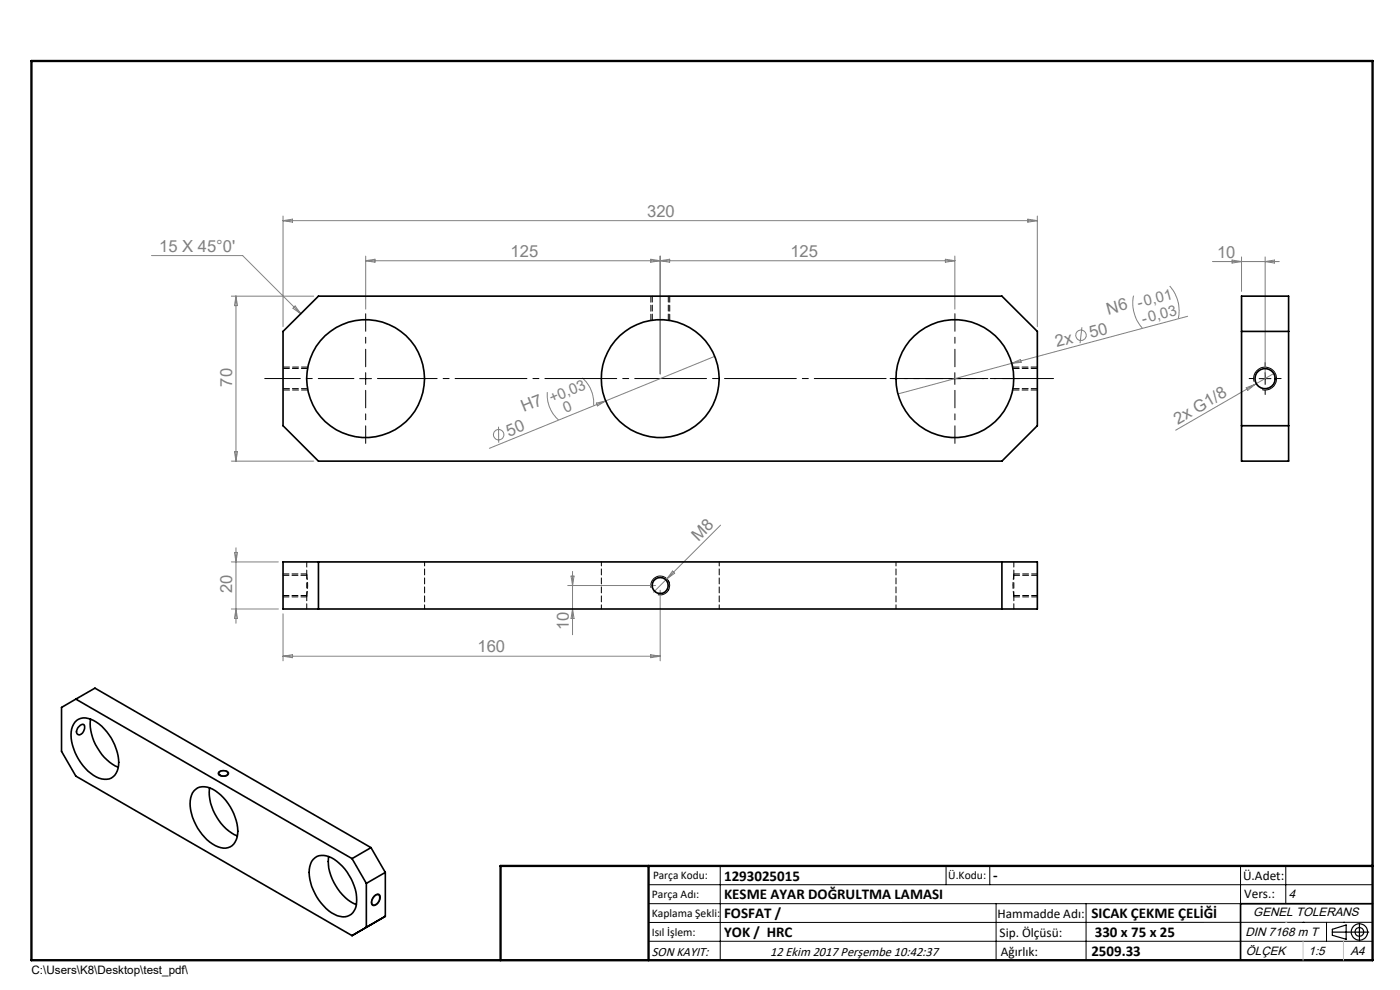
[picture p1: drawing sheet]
<svg xmlns="http://www.w3.org/2000/svg" width="297mm" height="210mm" viewBox="0 0 297 210" stroke-linecap="round" stroke-linejoin="round" font-family="sans-serif">
<g fill="none" stroke="#808080" stroke-width=".21">
<path d="M32.1 54.2h19.4l12.3 12.4M60 45.8v23.5M60 46.8h160.1M60 46.8l2.1-.3v.6zM77.6 54.3v11.3M77.6 55.3h125M77.6 55.3l2-.3v.6zM138 55l4.1 .6v-.6l-4.1 .6zM140.1 54.3v25M200.6 55l2 .3-2 .3zM202.6 54.3v11.3M218.1 46.5l2 .3-2 .3z"/>
<path d="M220.1 45.8v23.5M257.2 55.5h14.2M261.4 55.2l2 .3-2 .3zM263.4 54.5v7.3M268.4 54.5v24.8M268.4 55.5l2-.3v.6zM49.1 62.8h17.5M50.1 62.8v35M50.1 62.8l.3 2h-.7zM62.6 64.9l1.2 1.7-1.6-1.2zM151.6 75.6l-23.1 9.4M214.6 77.1l-24.1 6.5"/>
<path d="M214.6 77.1l1.9-.8 .1 .6zM229.5 69.4l-.4 3.4M240.5 62.7a7.9 7.9 0 0 0 1.8 6.9M248.1 60.7a7.9 7.9 0 0 1 1.9 6.8M252 67.1l-37.4 10M270.5 79.1l-4.2 2.4M49.1 97.8h17.5M49.7 95.8h.7l-.3 2zM105.8 90.5v3.4M116.1 83.2a7 7 0 0 0 2.4 5.9M123.5 80.1a7.3 7.3 0 0 1 2.4 5.9M126.5 85.5l2-.5-1.7 1.1z"/>
<path d="M128.5 85l-24.7 10.1M264.4 82.3l1.9-.8-1.6 1.3zM266.3 81.5l-16.9 9.8M49.1 119.2h10M49.7 117.2h.7l-.3 2zM50.1 116.2v16M152.9 111.4l-14.3 14.2M49.1 129.2h10M50.1 129.2l.3 2h-.7zM60 130.2v10M60 139.2l2.1-.3v.6zM60 139.2h80.1"/>
<path d="M120.4 124.2h18.7M121.1 122.2h.7l-.3 2zM121.5 129.2l.3 2h-.7zM121.5 121.2v13.4M138 138.9l2.1 .3-2.1 .3zM140.1 125.2v15M142.7 121.1l.4 .5-1.6 1.2z"/>
<circle cx="229.3" cy="71.1" r="1.11"/>
<circle cx="105.8" cy="92.2" r="1.11"/>
</g>
<g fill="none" stroke="#000" stroke-width=".21">
<path d="M77.6 79v2.6M202.6 79v2.6M268.4 79v2.6M76.3 80.3h2.5M201.3 80.3h2.5M266 81a2.43 2.43 0 0 1 2.1-3.1 2.43 2.43 0 0 1 2.7 2.6 2.43 2.43 0 0 1-3 2.1M267.1 80.3h2.5M138.1 124.7a2 2 0 0 1 1.8-2.5 2 2 0 0 1 2.1 2.2 2 2 0 0 1-2.4 1.7M46.3 163.8a1.51 1.51 0 0 1 2.2 .2 1.27 1.27 0 0 1-1.1 .7 1.27 1.27 0 0 1-1.2-.7zM79.2 190.2l.3-.3a.7 .7 0 0 1 .9-.2 .7 .7 0 0 1 .3 .9 1.56 1.56 0 0 1-1.7 1.5l-.2-.4v-.6zM137.6 187.7h153.6M137.6 191.7h153.6"/>
<path d="M137.6 199.7h153.6M152.8 183.7v20M200.7 183.7v4M210 183.7v4M211.3 191.7v12M230.4 191.7v12M263.2 183.7v20M272.8 183.7v8M276.4 195.6h.1M281.4 195.6v4.1M285 195.6h.1M291.2 195.6l-153.6 .1"/>
</g>
<path d="M65.1 121.7v4.9M215.1 126.6v-4.9" fill="none" stroke="#000" stroke-width=".21" stroke-dasharray="1.3 .6" stroke-dashoffset=".1" stroke-linecap="butt"/>
<g fill="none" stroke="#000" stroke-width=".25">
<path d="M282.6 197.7h7.8M282.6 197.1l3-.9v3l-3-.8zM288.4 195.8v3.8M106.2 203.7h185"/>
<circle cx="288.4" cy="197.7" r="1.74"/>
<circle cx="288.4" cy="197.7" r=".93"/>
</g>
<path d="M268.4 77.8v-.9M265.9 80.3h-.9M268.4 82.8v.9M270.9 80.3h.9" fill="none" stroke="#000" stroke-width=".21" stroke-dasharray="15.2 1.3 1.3 1.3"/>
<path d="M65.3 78.2h-5.2M65.3 77.9h-5.2M220.1 77.9h-5.3M220.1 78.2h-5.2M60.1 82.7h5.2M60.1 82.4h5.2M214.8 82.7h5.3M214.9 82.4h5.2" fill="none" stroke="#000" stroke-width=".21" stroke-dasharray="1.3 .6" stroke-dashoffset="-.1"/>
<g fill="none" stroke="#000" stroke-width=".21" stroke-dasharray="1.3 .6">
<path d="M138.1 62.8v5.2M138.4 62.8v5.1M140.1 67.8h.1M141.8 67.9v-5.1M142.1 68v-5.2M60.1 126.6h5M60.1 126.3h5M65.1 121.7h-5M65.1 122h-5M141.8 123.1l.2 .5M141.9 125l-.1 .2M142 123.6h.1"/>
<path d="M215.1 126.3h5M215.1 126.6h5M220.1 121.7h-5M220.1 122h-5"/>
</g>
<path d="M77.6 77.8v-11.3M202.6 77.8v-11.3M77.6 82.8v11.2M200.1 80.3h-11.3M202.6 82.8v11.2M205.1 80.3h11.2" fill="none" stroke="#000" stroke-width=".21" stroke-dasharray="15.2 1.3 1.3 1.3" stroke-dashoffset="11.5"/>
<path d="M75.1 80.3h-18.9" fill="none" stroke="#000" stroke-width=".21" stroke-dasharray="15.2 1.3 1.3 1.3" stroke-dashoffset="7.7"/>
<path d="M80.1 80.3h143.4" fill="none" stroke="#000" stroke-width=".21" stroke-dasharray="15.2 1.3 1.3 1.3" stroke-dashoffset="2.6"/>
<g fill="none" stroke="#000" stroke-width=".35">
<path d="M60 70.3l7.6-7.5h144.9l7.6 7.5v20l-7.6 7.5h-144.9l-7.6-7.5zM263.4 62.8h10v35h-10zM263.4 70.3h10M263.4 90.3h10M60 119.2h160.1v10h-160.1zM67.6 119.2v10M212.5 119.2v10M15.9 153.2a3 3 0 0 1 3.9-.4 10.8 10.8 0 0 1 5.4 9.6 2.9 2.9 0 0 1-4.2 2.7 10.5 10.5 0 0 1-5.8-10.5zM16.1 148.3l-3 1.8v9.3l3 5.2 58.6 33.9 7-4.1v-9.3M16.1 148.3l58.6 33.8M16.1 148.3l4-2.3 58.6 33.8M16.6 154.3l.1-.1a.69 .69 0 0 1 .5-.5 .69 .69 0 0 1 .7 .2 1.49 1.49 0 0 1-1.3 1.9 .99 .99 0 0 1 0-1.5z"/>
<path d="M19.2 152.5a10.6 10.6 0 0 0 5.9 10.2M41.2 167.7a3.3 3.3 0 0 1 4.5 0 11.1 11.1 0 0 1 4.7 9.2 2.95 2.95 0 0 1-1.6 2.7 2.95 2.95 0 0 1-3.1-.2 10.8 10.8 0 0 1-5.3-9.6 4 4 0 0 1 .8-2.1zM44.4 167.1a10.6 10.6 0 0 0 5.9 10.2M46.5 163.8a1.31 1.31 0 0 1 1.9 .2 1.09 1.09 0 0 1-1.9 .3zM78.7 179.8l-4 2.3M78.7 179.8l3 5.3M66.4 182.3a3.1 3.1 0 0 1 3.9-.3 10.7 10.7 0 0 1 5.3 10.1 2.91 2.91 0 0 1-4.7 1.8 10.8 10.8 0 0 1-5.3-9.5 4 4 0 0 1 .8-2.1zM69.7 181.7a10.6 10.6 0 0 0 5.9 10.2M74.7 182.1l3 5.3M77.7 187.4v9.3M79.4 190.2a.64 .64 0 0 1 .8-.4 .64 .64 0 0 1 .3 .9l-.4 .9a.65 .65 0 0 1-.9 .4 .65 .65 0 0 1-.3-.9zM81.7 185.1l-4 2.3"/>
<path d="M291.2 191.7h-28v12"/>
<circle cx="77.6" cy="80.3" r="12.5"/>
<circle cx="140.1" cy="80.3" r="12.5"/>
<circle cx="202.6" cy="80.3" r="12.5"/>
<circle cx="268.4" cy="80.3" r="2.14"/>
<circle cx="140.1" cy="124.2" r="1.71"/>
</g>
<path d="M6.7 12.9h284.5v190.8h-284.5zM137.6 183.7v20M291.2 183.7h-185v20" fill="none" stroke="#000" stroke-width=".5"/>
<path d="M276.4 199.7v4M285 199.7v4" fill="none" stroke="#c0c0c0" stroke-width=".21"/>
<path d="M272.8 195.6h.1" fill="none" stroke="#c0c0c0" stroke-width=".25"/>
<path d="M127.6 119.2v10M190.1 119.2v10M65.1 122a12.5 12.5 0 0 1 0 4.3M90.1 129.2v-10M152.6 129.2v-10M215.1 126.3a12.5 12.5 0 0 1 0-4.3" fill="none" stroke="#000" stroke-width=".21" stroke-dasharray="1.3 .6" stroke-dashoffset=".4"/>
<path d="M65.1 119.2v2.8M65.1 126.3v2.9M215.1 122v-2.8M215.1 129.2v-2.9" fill="none" stroke="#000" stroke-width=".21" stroke-dasharray="1.3 .6" stroke-dashoffset=".2"/>
<g font-size="3.5" fill="#808080">
<text x="137.3" y="46">320</text>
<text x="33.8" y="53.4">15 X 45°0'</text>
<text x="108.3" y="54.5">125</text>
<text x="167.7" y="54.5">125</text>
<text x="258.2" y="54.7">10</text>
<text x="231.4" y="71.8" transform="rotate(-15 231.4 71.8)">50</text>
<text x="235.1" y="66.7" transform="rotate(-15 235.1 66.7)">N6 -0,01</text>
<text x="224.2" y="73.7" transform="rotate(-15 224.2 73.7)">2x</text>
<text x="49.3" y="82" transform="rotate(-90 49.3 82)">70</text>
<text x="111.1" y="87.5" transform="rotate(-22 111.1 87.5)">H7 +0,03</text>
<text x="107.9" y="92.6" transform="rotate(-22 107.9 92.6)">50</text>
<text x="249.9" y="90.1" transform="rotate(-30 249.9 90.1)">2x G1/8</text>
<text x="148.2" y="115" transform="rotate(-45 148.2 115)">M8</text>
<text x="49.3" y="125.8" transform="rotate(-90 49.3 125.8)">20</text>
<text x="120.7" y="133.6" transform="rotate(-90 120.7 133.6)">10</text>
<text x="101.3" y="138.4">160</text>
</g>
<g font-size="3.2" fill="#808080">
<text x="242.5" y="68.8" transform="rotate(-15 242.5 68.8)">-0,03</text>
<text x="120" y="87.7" transform="rotate(-22 120 87.7)">0</text>
</g>
<g font-size="3.2">
<text x="153.6" y="186.8">1293025015</text>
<text x="153.6" y="190.8">KESME AYAR DOĞRULTMA LAMASI</text>
<text x="210.7" y="186.6">-</text>
<text x="153.6" y="194.8">FOSFAT /</text>
<text x="231.5" y="194.8">SICAK ÇEKME ÇELİĞİ</text>
<text x="153.6" y="198.8">YOK / HRC</text>
<text x="231.5" y="202.8">2509.33</text>
<text x="232.2" y="198.7">330 x 75 x 25</text>
</g>
<g font-size="2.8">
<text x="263.7" y="186.7">Ü.Adet:</text>
<text x="263.9" y="190.5">Vers.:</text>
<text x="211.6" y="194.8">Hammadde Adı:</text>
<text x="138.3" y="202.8">SON KAYIT:</text>
<text x="163.4" y="202.8">12 Ekim 2017 Perşembe 10:42:37</text>
<text x="212.1" y="198.7">Sip. Ölçüsü:</text>
<text x="212.3" y="202.7">Ağırlık:</text>
</g>
<g font-size="2.6">
<text x="273.4" y="190.4">4</text>
<text x="265.9" y="194.4">GENEL TOLERANS</text>
<text x="264.2" y="198.5">DIN 7168 m T</text>
<text x="264.3" y="202.6">ÖLÇEK</text>
<text x="277.6" y="202.6">1:5</text>
<text x="286.5" y="202.6">A4</text>
</g>
<g font-size="2.5">
<text x="138.3" y="190.5">Parça Adı:</text>
<text x="138.5" y="186.5">Parça Kodu:</text>
<text x="201.2" y="186.5">Ü.Kodu:</text>
<text x="138.3" y="194.5">Kaplama Şekli:</text>
<text x="138.3" y="198.6">Isıl İşlem:</text>
<text x="6.7" y="206.7">C:\Users\K8\Desktop\test_pdf\</text>
</g>
</svg>
